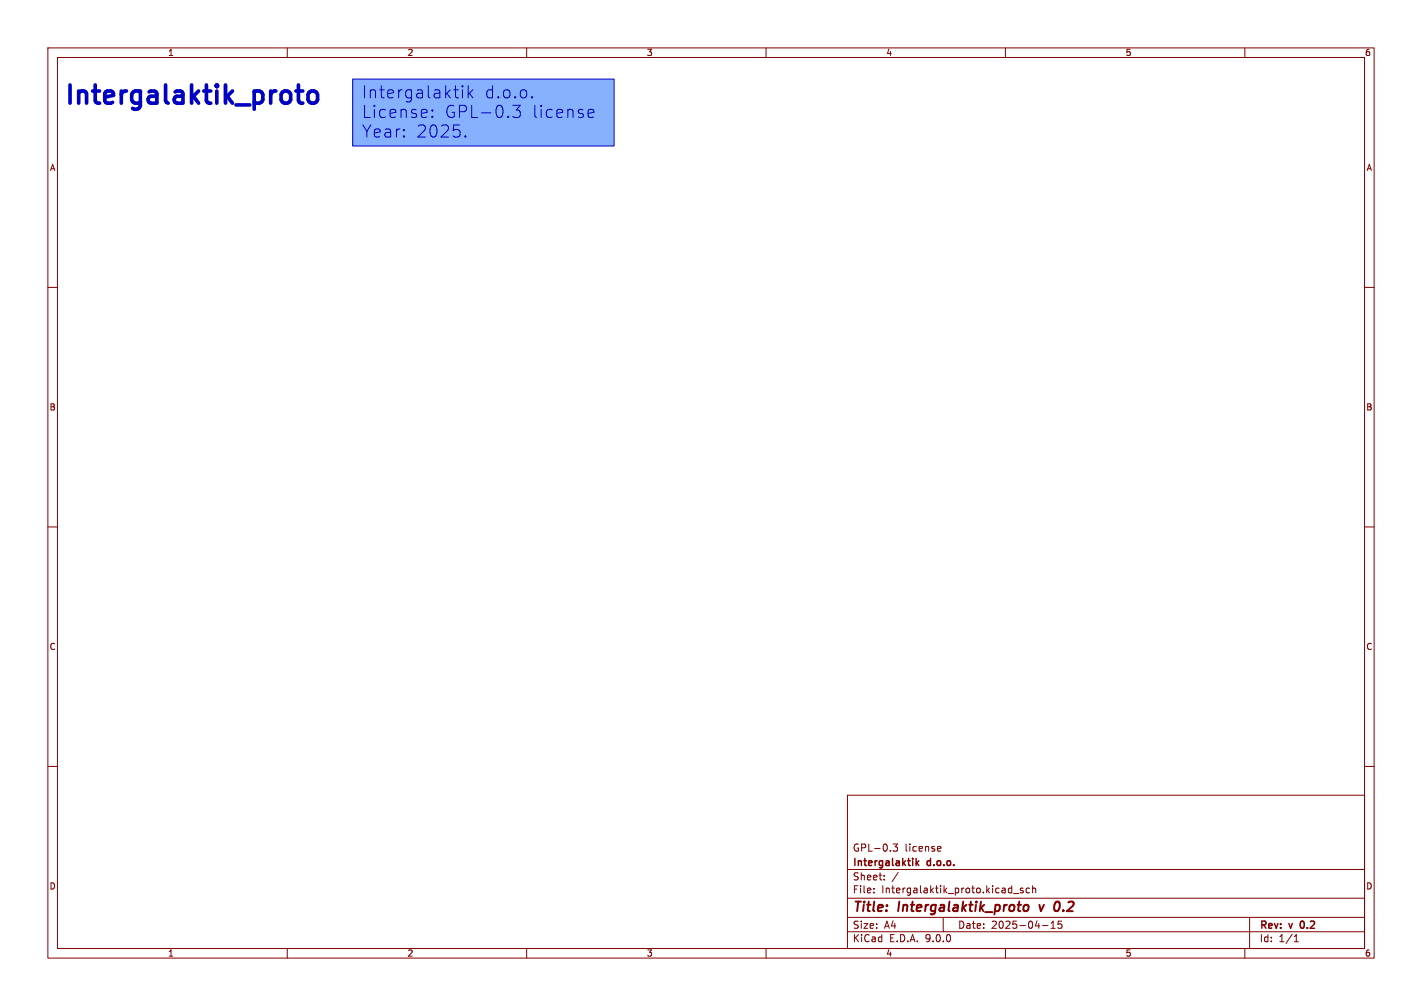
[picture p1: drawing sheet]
<svg xmlns="http://www.w3.org/2000/svg" width="297mm" height="210mm" viewBox="0 0 297 210" stroke-linecap="round" stroke-linejoin="round" font-family="sans-serif">
<g fill="none" stroke="#840000" stroke-width=".21">
<path d="M10 10h277v190h-277zM12 12h273v186h-273zM60 10v2M110 10v2M160 10v2M210 10v2M260 10v2M10 60h2M285 60h2M10 110h2M285 110h2M10 160h2"/>
<path d="M177 166h108v32h-108zM186.5 176.2h1l-.5 .6 .4 .1v.7l-.2 .1-.7-.1M196 176.7l.5 .1v.3l-.7 .1M196.5 177.6l-.5 .1M285 160h2M60 198v2M110 198v2M160 198v2M177 194.5h108M177 191.5h108M177 187.5h108M177 181.5h108"/>
<path d="M182.5 186.3v.1M182.5 185.5v.1M184.7 183.6v.1M184.7 182.8v.1M187.6 182.1l-1.3 2M197 191.5v3M210 198v2M211.7 186.5h1.1M213.7 185.5l-.4-.1-.2 .2 .1 .2 .5 .2v.3h-.6M215 185.5l-.4-.1-.3 .3 .2 .6h.5M215.7 185.5l.2-.1 .3 .1 .1 .9M215.7 184.9v1.5"/>
<path d="M217.7 193.2h1.2M219.5 193.8h.9M219.5 192.7l.5-.4v1.5M221.7 192.3h-.7v.7l.2-.1h.5l.1 .3-.1 .5-.2 .1-.5-.1M260 198v2M261 191.5v6.5M270.3 196.6h.9M270.3 195.5l.4-.4v1.5"/>
</g>
<path d="M191.3 179.2v1.5M191.9 179.7l-.6 .6M191.5 180.1l.4 .6M271.6 192.6v.9" fill="none" stroke="#840000" stroke-width=".3"/>
<path d="M213.9 189.1l.1-.1a.5 .5 0 0 1 .8 .3v.5l-.2 .3a.5 .5 0 0 1-.9-.3zM217.1 188.9l.3 1.3M221.2 188.3l-.4-.1-.4 .4M221.2 189.8l-.5 .4" fill="none" stroke="#840000" stroke-width=".4"/>
<path d="M73.7 16.5h54.6v14h-54.6z" fill="#85b1ff"/>
<g fill="none" stroke="#0000c2" stroke-width=".21">
<path d="M73.7 16.5h54.6v14h-54.6zM96.6 17.9v.2M96.6 18.7v1.7M96.6 17.9l-.1 .1 .1 .1M96.6 17.9l.1 .1-.1 .1M97.8 17.9v2.5M98 19.5l.8 .9M98.8 18.7l-1 1M90.3 24.3l.1 .1-.1 .1M90.3 24.3l-.1 .1 .1 .1M90.3 23v.2M90.3 24.3v.2"/>
<path d="M90.3 23l.1 .1-.1 .1M90.3 23l-.1 .1 .1 .1M97.2 28.4l.1 .1-.1 .1M97.2 28.4l-.1 .1 .1 .1M97.2 28.4v.2M108.7 22l-.9 1a.69 .69 0 0 1 .9 .4v.6l-.3 .4-.9 .1-.4-.2M111.1 20.2l.1 .1-.1 .1M111.1 20.2l-.1 .1 .1 .1M111.1 20.2v.2M123 24.4l.2 .1 .7-.1M123 23l.7-.2 .2 .2 .1 .4-1.2 .3"/>
</g>
<path d="M61.8 19h1.4M64.7 19.2a1.03 1.03 0 0 1 1.6 .5v1.1a1.03 1.03 0 0 1-1 .8 1.03 1.03 0 0 1-1-.8v-1.1zM62.3 21l.2 .4 .7 .1" fill="none" stroke="#0000c2" stroke-width=".76"/>
<text font-size="5.3" fill="#0000c2" x="13" y="22.9">Intergalaktik_proto</text>
<g font-size="3.5" fill="#0000c2">
<text x="75.4" y="20.8">Intergalaktik</text>
<text x="101" y="20.8">d.o.o.</text>
<text x="75.4" y="24.9">License:</text>
<text x="75.4" y="29">Year:</text>
<text x="86.8" y="29">2025.</text>
<text x="92.7" y="24.9">GPL-0.3</text>
<text x="110.9" y="24.9">license</text>
</g>
<g font-size="2.8" fill="#840000">
<text x="178" y="190.9">Title:</text>
<text x="187.7" y="190.9">Intergalaktik_proto</text>
<text x="218" y="190.9">v</text>
<text x="221.8" y="190.9">0.2</text>
</g>
<g font-size="2.1" fill="#840000">
<text x="178" y="178">GPL-0.3</text>
<text x="188.9" y="178">license</text>
<text x="178" y="184">Sheet:</text>
<text x="178" y="181.2">Intergalaktik</text>
<text x="193.7" y="181.2">d.o.o.</text>
<text x="178" y="186.7">File:</text>
<text x="184.1" y="186.7">Intergalaktik_proto.kicad_sch</text>
<text x="178" y="196.9">KiCad</text>
<text x="178" y="194.1">Size:</text>
<text x="184.7" y="194.1">A4</text>
<text x="185.7" y="196.9">E.D.A.</text>
<text x="193.3" y="196.9">9.0.0</text>
<text x="200" y="194.1">Date:</text>
<text x="207" y="194.1">2025-04-15</text>
<text x="263" y="194.3">Rev:</text>
<text x="263" y="196.9">Id:</text>
<text x="267.1" y="196.9">1/1</text>
<text x="269.4" y="194.3">v</text>
<text x="272.3" y="194.3">0.2</text>
</g>
<g font-size="1.8" fill="#840000">
<text x="35" y="11.9">1</text>
<text x="85" y="11.9">2</text>
<text x="135" y="11.9">3</text>
<text x="185" y="11.9">4</text>
<text x="235" y="11.9">5</text>
<text x="285" y="11.9">6</text>
<text x="10.3" y="35.9">A</text>
<text x="285.3" y="35.9">A</text>
<text x="10.3" y="85.9">B</text>
<text x="285.3" y="85.9">B</text>
<text x="10.3" y="135.9">C</text>
<text x="285.3" y="135.9">C</text>
<text x="10.3" y="185.9">D</text>
<text x="285.3" y="185.9">D</text>
<text x="35" y="199.9">1</text>
<text x="85" y="199.9">2</text>
<text x="135" y="199.9">3</text>
<text x="185" y="199.9">4</text>
<text x="235" y="199.9">5</text>
<text x="285" y="199.9">6</text>
</g>
</svg>
